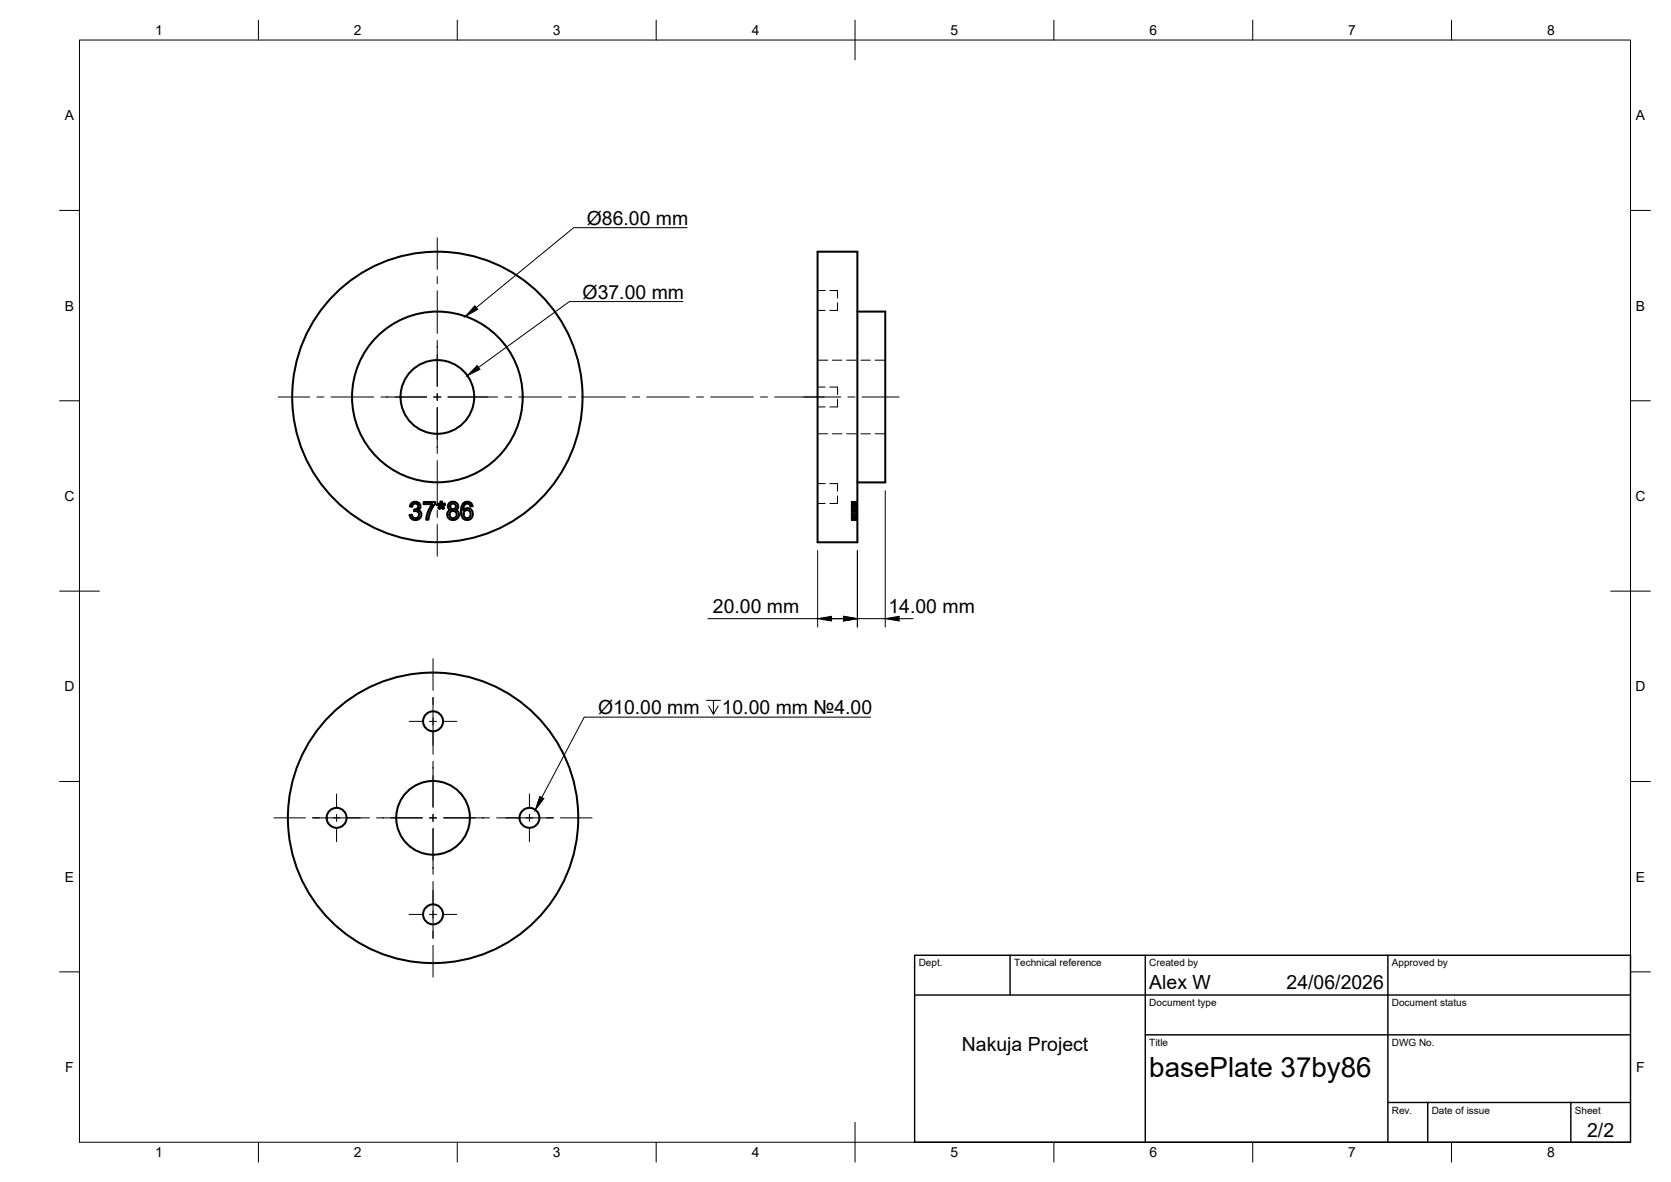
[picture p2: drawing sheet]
<svg xmlns="http://www.w3.org/2000/svg" width="420mm" height="297mm" viewBox="0 0 420 297" stroke-linecap="round" stroke-linejoin="round" font-family="sans-serif">
<!-- layer: Visible -->
<g fill="none" stroke="#000" stroke-width=".51">
<path d="M205.6 63.3h10v73h-10zM215.6 78.3h7v42.9h-7M103.5 126.4l.7-.3 1.1 .3 .4 .7-.2 .8a.22 .22 0 0 0-.3 .3 .22 .22 0 0 0 .3 .1l.3 .3 .2 .7-.5 1-.6 .3-.6 .1-.9-.5-.4-.8h.6l.3 .6 .7 .2 .5-.2 .3-.6-.4-.8-.9-.1 .1-.5 .4-.1 .5-.3v-.7l-.4-.3h-.5l-.4 .3-.2 .5-.5-.1zM106.5 126.2h3v.4l-1.4 2.2-.4 1.8h-.5l.1-.8 .4-1.3 1-1.8h-2.2zM110.1 126.5l.7 .3-.1-.8h.5l-.1 .8 .7-.3 .2 .4-.8 .2 .5 .6-.3 .2-.5-.6-.4 .6-.3-.2 .5-.6-.8-.2zM113 126.4l.7-.3 1 .2 .5 .9-.3 .8a.22 .22 0 0 0-.3 .2 .22 .22 0 0 0 .3 .2l.5 .6-.1 .9-.7 .7-.7 .1-.7-.1-.6-.6-.1-1.1 .4-.6a.2 .2 0 0 0 .3-.2 .2 .2 0 0 0-.3-.1l-.3-.8zM116.4 126.6l.6-.4 .8-.1 .5 .2 .4 .5 .1 .4-.5 .1-.4-.7h-.7l-.4 .4-.3 .6v.7l.4-.5 .7-.1 .6 .2 .5 .5 .1 1.3-.3 .6-.5 .3h-1.1l-.5-.4-.4-.8-.1-1.5zM116.7 128.6l.8-.4 .6 .3 .2 1-.4 .6-.7 .1-.5-.4-.2-.6z"/>
<circle cx="110" cy="99.8" r="36.5"/>
<circle cx="110" cy="99.8" r="21.5"/>
<circle cx="110" cy="99.8" r="9.3"/>
<circle cx="113.9" cy="127.3" r=".72"/>
<circle cx="113.9" cy="129.3" r=".92"/>
<circle cx="108.9" cy="181.3" r="2.51"/>
<circle cx="84.6" cy="205.5" r="2.51"/>
<circle cx="108.9" cy="205.5" r="36.5"/>
<circle cx="108.9" cy="205.5" r="9.3"/>
<circle cx="133.1" cy="205.5" r="2.51"/>
<circle cx="108.9" cy="229.8" r="2.51"/>
</g>
<!-- layer: Hidden -->
<g fill="none" stroke="#000" stroke-width=".25">
<path d="M205.6 73h1.9M205.6 78h1.9M208.7 73h1.9v1.9M210.6 76.1v1.9h-1.9M205.6 97.3h1.9M205.6 90.5h2.5M208.7 97.3h1.9v1.9M209.3 90.5h2.4M212.9 90.5h2.4M216.5 90.5h2.3M220 90.5h2.6M205.6 102.3h1.9"/>
<path d="M205.6 109h2.5M209.3 109h2.4M210.6 100.4v1.9h-1.9M212.9 109h2.4M216.5 109h2.3M220 109h2.6M205.6 126.5h1.9M205.6 121.5h1.9M208.7 121.5h1.9v1.9M210.6 124.6v1.9h-1.9M214.1 126.1v4.2h1.5h-1.5v.4h1.5M214.1 126v.1"/>
<path d="M214.1 126.4h1.5M214.1 126.1h1.5M214.1 126.6h1.5M214.1 128.5h1.5M214.1 130.2h1.5M214.1 130.5h1.5M214.1 129.9h1.5M214.1 129.1h1.5M214.1 128.1h1.5M214.1 127.7h1.5M214.1 127.8h1.5M214.1 128.3h1.5"/>
<path d="M214.1 127.2h1.5M214.1 126.7h1.5M214.1 126.5h1.5M214.1 126.8h1.5M214.1 127.3h1.5M214.1 128.4h1.5M214.1 128.2h1.5M214.1 129.2h1.5M214.1 130.1h1.5M214.1 129.7h1.5M214.1 128.6h1.5M214.1 129.3h1.5"/>
<path d="M214.1 128.7h1.5M214.1 130h1.5M214.1 129.8h1.5M214.1 128h1.5M214.1 126.2h1.5M214.1 127.4h1.5M214.1 129.4h1.5M214.1 127.1h1.5M214.1 127.9h1.5M214.1 126.9h1.5M215.6 128h-1.5h1.5M215.6 126h-1.5h1.5"/>
<path d="M215.6 130.6h-1.5h1.5M215.6 126.2h-1.5h1.5"/>
</g>
<!-- layer: BORDER -->
<g fill="none" stroke="#000" stroke-width=".25">
<path d="M20 10.1h390v276.9h-390zM65 5.1v5M115 5.1v5M165 5.1v5M215 5.1v10M265 5.1v5M315 5.1v5M365 5.1v5M15 52.9h5M410 52.9h5M15 100.7h5M410 100.7h5"/>
<path d="M15 148.6h10M405 148.6h10M15 196.4h5M410 196.4h5M15 244.2h5M410 244.2h5M65 287v5M115 287v5M165 287v5M215 282.1v9.9M265 287v5M315 287v5"/>
<path d="M365 287v5"/>
</g>
<!-- layer: Smart Centers -->
<g fill="none" stroke="#000" stroke-width=".25">
<path d="M109.9 59.8v7.9M109.9 69.5v1.8M109.9 73.1v10.7M70 99.8h7.9M79.7 99.8h1.8M83.2 99.8h10.8M95.8 99.8h11.5M109.1 99.8h1.7M109.9 85.6v11.5M109.9 98.9v1.8M112.6 99.8h12.5M126.9 99.8h1.8"/>
<path d="M130.5 99.8h10.7M143 99.8h1.8M146.6 99.8h10.7M159 99.8h1.8M162.6 99.8h10.7M175.1 99.8h1.8M178.7 99.8h10.7M191.2 99.8h1.8M194.8 99.8h16.6M213.2 99.8h1.8M216.8 99.8h9.3M109.9 102.4v11.5"/>
<path d="M109.9 115.7v10.8M109.9 128.2v1.8M109.9 131.8v8M108.9 165.5v8M108.9 175.3v3.3M108.9 178.8v10.8M84.6 199.5v3.3M102.9 181.3h3.3M108 181.3h1.8M108.9 191.3v11.5M111.5 181.3h3.4M133.1 199.5v3.3"/>
<path d="M68.9 205.5h7.9M78.6 205.5h3.3M82.2 205.5h10.7M84.6 204.6v1.8M84.6 208.2v3.3M94.7 205.5h11.5M108 205.5h1.8M108.9 204.6v1.8M108.9 208.2v11.5M111.5 205.5h11.6M124.9 205.5h10.7M133.1 204.6v1.8"/>
<path d="M133.1 208.2v3.3M135.8 205.5h3.3M140.9 205.5h8M102.9 229.8h3.3M108 229.8h1.8M108.9 221.5v10.7M108.9 232.5v3.3M108.9 237.6v7.9M111.5 229.8h3.4"/>
</g>
<!-- layer: Leaders -->
<path d="M119.4 76.8l.7 1-3.1 1.7zM120 91.9l.7 .9-3.2 1.6zM135.7 200.2l1 .5-2.1 2.8z" fill="#000" stroke="#000" stroke-width=".25"/>
<path d="M172.8 57.2h-28.5l-24.6 20.1M171.7 75.8h-28.5l-22.9 16.5M177.6 176h3.5M179.4 176v3.5l-1.2-2.1M180.6 177.4l-1.2 2.1M218.9 180.2h-72l-10.7 20.2" fill="none" stroke="#000" stroke-width=".25"/>
<!-- layer: FD_Dimensions -->
<path d="M205.6 138.4v19.2M215.6 138.4v19.2M222.6 123.3v34.3M178 155.5h27.6M208.6 155.5h3.5M215.6 155.5h7M226.1 155.5h3.5" fill="none" stroke="#000" stroke-width=".25"/>
<path d="M205.6 155.5l3.5-.6v1.1zM212.1 154.9l3.5 .6-3.5 .5zM222.6 155.5l3.5-.6v1.1z" fill="#000" stroke="#000" stroke-width=".25"/>
<!-- layer: TITLEBLOCK -->
<path d="M230 240.1h180v46.9h-180zM230 250h180M254 240.1v9.9M288 240.1v46.9M349 240.1v46.9M288 260.1h122M349 277.1h61M359 277.1v9.9M395 277.1v9.9" fill="none" stroke="#000" stroke-width=".36"/>
<text font-size="7" x="289" y="270.6">basePlate 37by86</text>
<g font-size="4.9">
<text x="147.6" y="56.5">Ø86.00 mm</text>
<text x="146.5" y="75.1">Ø37.00 mm</text>
<text x="179.3" y="154">20.00 mm</text>
<text x="223.4" y="154">14.00 mm</text>
<text x="150.4" y="179.5">Ø10.00 mm</text>
<text x="181.5" y="179.5">10.00 mm №4.00</text>
<text x="289" y="248.5">Alex W</text>
<text x="323.5" y="248.5">24/06/2026</text>
<text x="241.9" y="264">Nakuja Project</text>
<text x="399.1" y="285.7">2/2</text>
</g>
<g font-size="3.5">
<text x="39" y="8.8">1</text>
<text x="89" y="8.8">2</text>
<text x="139" y="8.8">3</text>
<text x="189" y="8.8">4</text>
<text x="239" y="8.8">5</text>
<text x="289" y="8.8">6</text>
<text x="339" y="8.8">7</text>
<text x="389" y="8.8">8</text>
<text x="16.3" y="30.2">A</text>
<text x="411.3" y="30.2">A</text>
<text x="16.3" y="78">B</text>
<text x="411.3" y="78">B</text>
<text x="16.2" y="125.9">C</text>
<text x="411.2" y="125.9">C</text>
<text x="16.2" y="173.7">D</text>
<text x="411.2" y="173.7">D</text>
<text x="16.3" y="221.6">E</text>
<text x="411.3" y="221.6">E</text>
<text x="16.4" y="269.4">F</text>
<text x="411.4" y="269.4">F</text>
<text x="39" y="290.8">1</text>
<text x="89" y="290.8">2</text>
<text x="139" y="290.8">3</text>
<text x="189" y="290.8">4</text>
<text x="239" y="290.8">5</text>
<text x="289" y="290.8">6</text>
<text x="339" y="290.8">7</text>
<text x="389" y="290.8">8</text>
</g>
<g font-size="2.5">
<text x="231" y="242.9">Dept.</text>
<text x="255" y="242.9">Technical reference</text>
<text x="289" y="242.9">Created by</text>
<text x="350" y="242.9">Approved by</text>
<text x="289" y="252.8">Document type</text>
<text x="350" y="252.8">Document status</text>
<text x="289" y="262.9">Title</text>
<text x="350" y="262.9">DWG No.</text>
<text x="350" y="279.9">Rev.</text>
<text x="360" y="279.9">Date of issue</text>
<text x="396" y="279.9">Sheet</text>
</g>
</svg>
